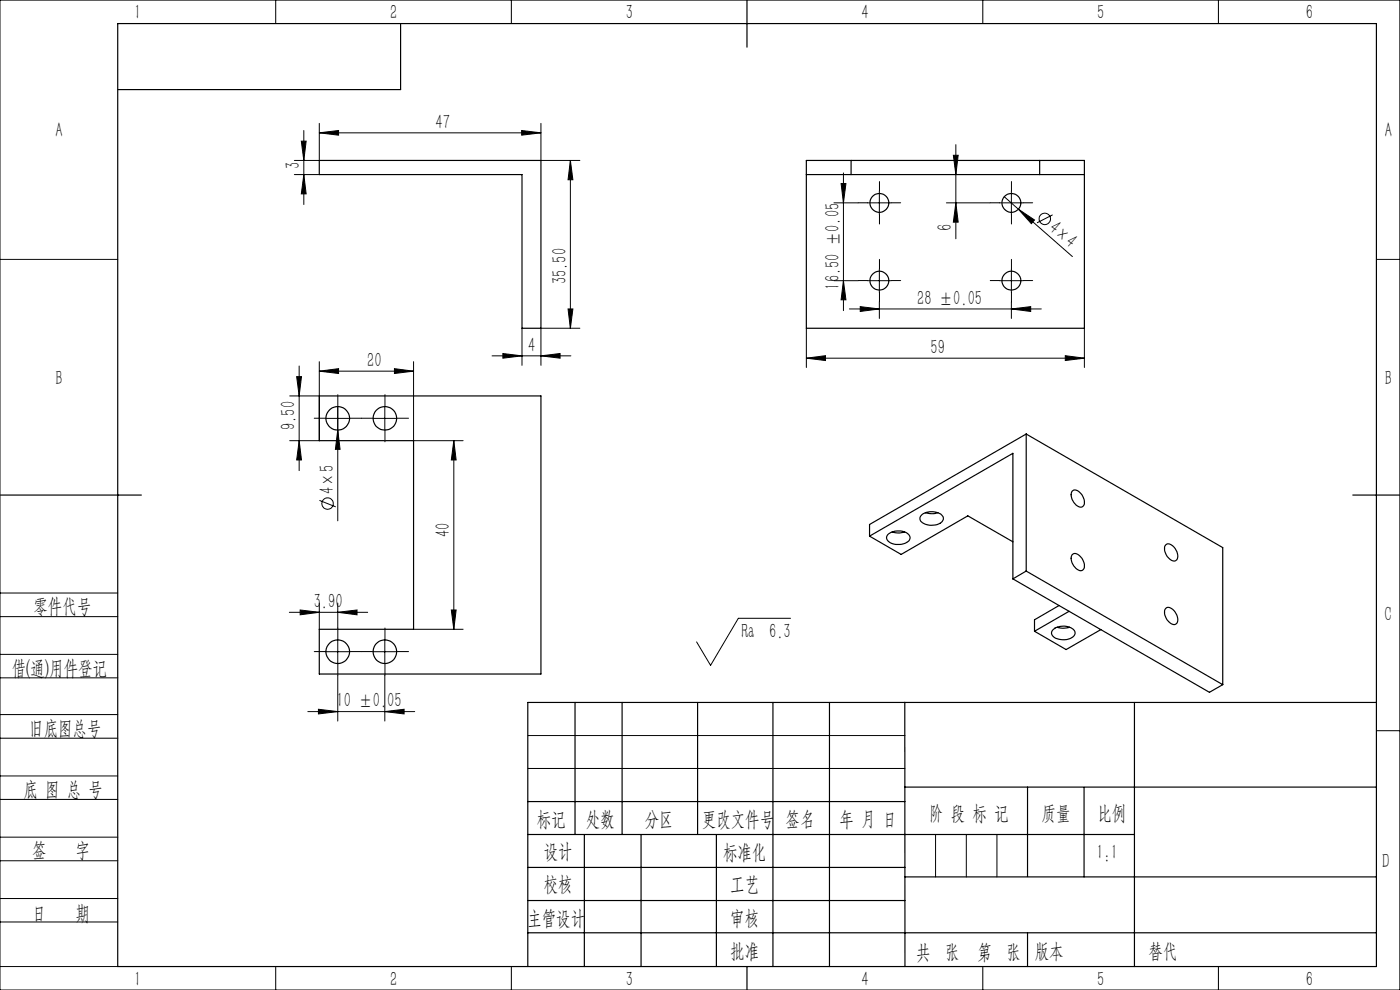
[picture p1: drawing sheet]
<svg xmlns="http://www.w3.org/2000/svg" width="297mm" height="210mm" viewBox="0 0 297 210" stroke-linecap="round" stroke-linejoin="round" font-family="sans-serif">
<g fill="none" stroke="#000" stroke-width=".21">
<path d="M0 0h297v210h-297zM58.5 0v5M108.5 0v5M208.5 0v5M258.5 0v5M62.4 37h5.3M63.9 29.9h1l-.4 4.1zM64.5 37l.4 4.1h-1zM64.5 27.7v15.7M67.7 28.2l4.1-.5v1zM67.7 26.2v7.8h-5.3M67.7 28.2h47.1"/>
<path d="M110.7 27.7l4.1 .5-4.1 .5zM114.8 26.2v7.8h8.2M121 34v35.6M121 34l.5 4.1h-1zM178.4 38.9h1.1l-.6 4.1zM178.9 36.7v29.2M202.2 32.9h1.1l-.5 4.1zM202.8 30.7v20M0 55h25M176.9 43h5.2M176.9 59.5h5.2M178.9 59.5l.6 4.1h-1.1z"/>
<path d="M184 43h5.1M184 59.5h5.1M186.5 40.5v5M186.5 57v5M200.8 43h9.2M202.8 43l.5 4.1h-1.1zM212.1 43h5M212.1 59.5h5M213 41.7l3 2.7M214.6 40.5v5M214.6 57v5M216 44.4l3.5 2.3-.7 .7z"/>
<path d="M216 44.4l11.5 10M223.3 45.6l-3.3 1.7M292 55h5M62.9 79.9h1.1l-.5 4.1zM63.5 77.6v22.2M67.7 78.7l4.1-.5v1zM67.7 76.7v16.8h-6.2M67.7 78.7h20M83.7 78.2l4 .5-4 .5zM87.7 76.7v16.8h10.5M104.4 75.5h16.7M106.7 75l4 .5-4 .5z"/>
<path d="M110.7 69.6v7.9M114.8 75.5l4-.5v1zM120.5 65.5h1l-.5 4.1zM123 69.6h-8.2v7.9M171.1 76l4-.5v1zM171.1 69.6v8.4M171.1 76h58.9M180.2 65.5h40.7M182.5 65l4 .5-4 .6zM186.5 64v3.5M214.6 65.5l4.1-.5v1.1zM214.6 64v3.5"/>
<path d="M226 75.5l4 .5-4 .5zM230 69.6v8.4M61.5 84h6.2M63.5 93.5l.5 4.1h-1.1zM69.1 88.8h5.1M71.6 91.2l.5 4.1h-.9zM71.6 86.2v24.3M79.2 88.8h4.9M81.6 86.2v5M96.3 93.5l.5 4.1h-1.1zM96.3 93.5v40M67.8 106.1l3.4 1.4"/>
<path d="M0 138.8h25M0 125.8h25M0 130.8h25M61.4 129.9h16.6M63.7 129.4l4 .5-4 .5zM67.7 127.9v5.6M69.1 138.2h5.1M71.6 129.9l4.1-.5v1zM71.6 127.9v5.3M71.6 135.7v5M79.2 138.2h4.9M81.6 135.7v5"/>
<path d="M87.7 133.5h10.5M95.7 129.4h1.1l-.5 4.1zM167.7 131.2h-11.1l-5.9 9.9-2.9-4.9M0 143.8h25M0 156.6h25M0 151.6h25M65.3 150.9h22.7M67.6 150.5l4 .4-4 .5zM71.6 143.2v9.8M81.6 150.9l4.1-.4v.9zM81.6 143.2v9.8M112 156h80"/>
<path d="M292 155h5M0 169.6h25M0 164.6h25M0 177.6h25M112 163h80M198.5 177v9M205 177v9M211.5 177v9M0 182.6h25M0 190.6h25M0 195.6h25M0 205h25"/>
<path d="M58.5 205v5M108.5 205v5M208.5 205v5M258.5 205v5"/>
<circle cx="221.6" cy="46.4" r="1.21"/>
<circle cx="69.5" cy="106.8" r="1.21"/>
</g>
<g fill="none" stroke="#000" stroke-width=".21" stroke-dasharray="30.5 1.3 1.3 1.3">
<path d="M184.1 43h-2M184.1 59.5h-2M186.6 40.5v-2M186.6 45.5v2M186.6 57v-2M189.1 43h2M189.1 59.5h2M212.1 59.5h-2M212.1 43h-2M214.6 57v-2M214.6 40.5v-2M214.6 45.5v2"/>
<path d="M217.1 59.5h2M217.1 43h2M186.6 62v2M214.6 62v2M69.2 88.7h-2.5M71.7 86.2v-2.5M71.7 91.2v2.5M74.2 88.7h2.5M79.2 88.7h-2.5M81.7 86.2v-2.5M81.7 91.2v2.5M84.2 88.7h2.5"/>
<path d="M69.2 138.2h-2.5M71.7 135.7v-2.5M74.2 138.2h2.5M79.2 138.2h-2.5M81.7 135.7v-2.5M84.2 138.2h2.5M71.7 140.7v2.5M81.7 140.7v2.5"/>
</g>
<g fill="none" stroke="#000" stroke-width=".25">
<path d="M25 5h267v200h-267zM85 5v14h-60M158.5 0v10M67.7 34h47.1v35.6h-4.1v-32.6h-43zM171.1 34h58.9v35.6h-58.9zM171.1 37h58.9M180.6 34v3M220.6 34v3M67.7 84h47.1v59h-47.1v-9.5h20v-40h-20zM217.7 92.1v29M217.7 92.1l41.7 24.1v29M217.7 92.1l-33.2 19.2v2.4"/>
<path d="M0 105h30M184.5 113.7l30.4-17.5v26.6M184.5 113.7l6.7 3.9 14.1-8.2 9.6 5.5M188.3 113.4a3.5 3.5 0 0 1 4.6 .2 1.16 1.16 0 0 1-.9 1.6 3.2 3.2 0 0 1-3.9-.8v-.5zM189.3 112.8a4.2 4.2 0 0 0 2.6 0M195.4 109.4a3.4 3.4 0 0 1 4.6 .1 1.28 1.28 0 0 1-1.2 1.8 3.2 3.2 0 0 1-3.6-1v-.5zM196.3 108.8a4.2 4.2 0 0 0 2.7 0M227.4 117.7a1.21 1.21 0 0 1 1.9 .4 2.09 2.09 0 0 1 .4 2.8 1.67 1.67 0 0 1-2.1-1.2l-.4-1.3zM227.4 104.2a1.21 1.21 0 0 1 1.9 .5 2.09 2.09 0 0 1 .4 2.7 1.67 1.67 0 0 1-2.1-1.2l-.4-1.3zM247.4 115.5a1.67 1.67 0 0 1 2.1 1.2 1.59 1.59 0 0 1-.2 2.3 2.47 2.47 0 0 1-2-3.4zM287 105h10M214.9 122.8l41.7 24.1 2.8-1.7"/>
<path d="M217.7 121.1l41.7 24.1M217.7 121.1l-2.8 1.7M223.3 133.6a3.3 3.3 0 0 1 4.7 .4 1.43 1.43 0 0 1-1.3 1.6 3.2 3.2 0 0 1-3.6-1v-.5zM224.3 133.1a4.2 4.2 0 0 0 2.6 0M224.7 128.4l-5.2 3.1v2.4M226.8 129.7l-7.3 4.2M233.5 133.6l-7.3 4.2-6.7-3.9M247.4 129a1.67 1.67 0 0 1 2.1 1.2 1.59 1.59 0 0 1-.2 2.3 2.47 2.47 0 0 1-2-3.4zM122 149v28M132 149v28M148 149v28M164 149v56"/>
<path d="M176 149v56M191.9 149l.1 56M240.7 149v56M292 149h-180v56M112 177h128.7M112 170h80M124 177v28M136 177v28M152 177v28M191.9 167h100.1M218 167v18.9M230 167v19"/>
<path d="M112 197.9h180M112 184h80M112 191h80M192 186h100M218 197.9v7.1M158.5 205v5"/>
<circle cx="186.6" cy="59.5" r="2"/>
<circle cx="186.6" cy="43" r="2"/>
<circle cx="214.6" cy="59.5" r="2"/>
<circle cx="214.6" cy="43" r="2"/>
<circle cx="71.7" cy="88.7" r="2.49"/>
<circle cx="81.6" cy="88.7" r="2.49"/>
<circle cx="71.7" cy="138.2" r="2.49"/>
<circle cx="81.6" cy="138.2" r="2.49"/>
</g>
<g fill="#000">
<path d="M216 44.4l3.5 2.3-.7 .7zM71.6 91.2l.5 4.1h-.9z"/>
<path d="M63.9 29.9h1l-.4 4.1zM64.5 37l.4 4.1h-1zM178.4 38.9h1.1l-.6 4.1zM178.9 59.5l.6 4.1h-1.1zM202.2 32.9h1.1l-.5 4.1zM202.8 43l.5 4.1h-1.1zM96.3 93.5l.5 4.1h-1.1zM95.7 129.4h1.1l-.5 4.1z"/>
<path d="M110.7 27.7l4.1 .5-4.1 .5zM67.7 28.2l4.1-.5v1z"/>
<path d="M106.7 75l4 .5-4 .5zM114.8 75.5l4-.5v1zM182.5 65l4 .5-4 .6zM214.6 65.5l4.1-.5v1.1zM171.1 76l4-.5v1zM226 75.5l4 .5-4 .5zM67.7 78.7l4.1-.5v1zM83.7 78.2l4 .5-4 .5zM63.7 129.4l4 .5-4 .5zM71.6 129.9l4.1-.5v1zM67.6 150.5l4 .4-4 .5zM81.6 150.9l4.1-.4v.9z"/>
<path d="M120.5 65.5h1l-.5 4.1zM121 34l.5 4.1h-1zM63.5 93.5l.5 4.1h-1.1zM62.9 79.9h1.1l-.5 4.1z"/>
</g>
<g font-size="4.4">
<text x="28.5" y="4.1">1</text>
<text x="82.7" y="4.1">2</text>
<text x="132.7" y="4.1">3</text>
<text x="182.7" y="4.1">4</text>
<text x="232.7" y="4.1">5</text>
<text x="277" y="4.1">6</text>
<text x="11.7" y="29.1">A</text>
<text x="92.4" y="27.3">47</text>
<text x="293.7" y="29.1">A</text>
<text x="63.6" y="35.8" transform="rotate(-90 63.6 35.8)">3</text>
<text x="201.9" y="49.1" transform="rotate(-90 201.9 49.1)">6</text>
<text x="222.3" y="48.7" transform="rotate(41 222.3 48.7)">4×4</text>
<text x="120.2" y="60.3" transform="rotate(-90 120.2 60.3)">35.50</text>
<text x="178.1" y="61.4" transform="rotate(-90 178.1 61.4)">16.50 ±0.05</text>
<text x="194.6" y="64.7">28 ±0.05</text>
<text x="77.9" y="77.8">20</text>
<text x="112" y="74.6">4</text>
<text x="197.4" y="75.1">59</text>
<text x="11.7" y="81.6">B</text>
<text x="293.7" y="81.6">B</text>
<text x="62.6" y="91.2" transform="rotate(-90 62.6 91.2)">9.50</text>
<text x="70.8" y="104.8" transform="rotate(-90 70.8 104.8)">4×5</text>
<text x="95.4" y="113.9" transform="rotate(-90 95.4 113.9)">40</text>
<text x="7.1" y="130.1">零件代号</text>
<text x="66.6" y="129">3.90</text>
<text x="293.7" y="131.6">C</text>
<text x="157.3" y="135.3">Ra 6.3</text>
<text x="2.5" y="143.2">借(通)用件登记</text>
<text x="6.2" y="155.8">旧底图总号</text>
<text x="71.4" y="150.1">10 ±0.05</text>
<text x="5" y="168.9">底 图 总 号</text>
<text x="197.1" y="173.8">阶 段 标 记</text>
<text x="221" y="173.8">质量</text>
<text x="232.8" y="173.8">比例</text>
<text x="113.9" y="175.2">标记</text>
<text x="124.3" y="175.2">处数</text>
<text x="136.8" y="175.2">分区</text>
<text x="148.9" y="175.2">更改文件号</text>
<text x="166.7" y="175.2">签名</text>
<text x="178.1" y="175.2">年 月 日</text>
<text x="6.8" y="181.9">签</text>
<text x="16" y="181.9">字</text>
<text x="115.3" y="182.1">设计</text>
<text x="153.4" y="182.1">标准化</text>
<text x="232.6" y="182.1">1:1</text>
<text x="293.2" y="184.1">D</text>
<text x="115.3" y="189">校核</text>
<text x="154.9" y="189">工艺</text>
<text x="6.8" y="195.2">日</text>
<text x="16" y="195.2">期</text>
<text x="111.9" y="196.2">主管设计</text>
<text x="154.9" y="196.2">审核</text>
<text x="154.9" y="203.1">批准</text>
<text x="194.4" y="203.4">共 张</text>
<text x="207.4" y="203.4">第 张</text>
<text x="219.5" y="203.1">版本</text>
<text x="243.6" y="203.1">替代</text>
<text x="28.5" y="209.1">1</text>
<text x="82.7" y="209.1">2</text>
<text x="132.7" y="209.1">3</text>
<text x="182.7" y="209.1">4</text>
<text x="232.7" y="209.1">5</text>
<text x="277" y="209.1">6</text>
</g>
</svg>
